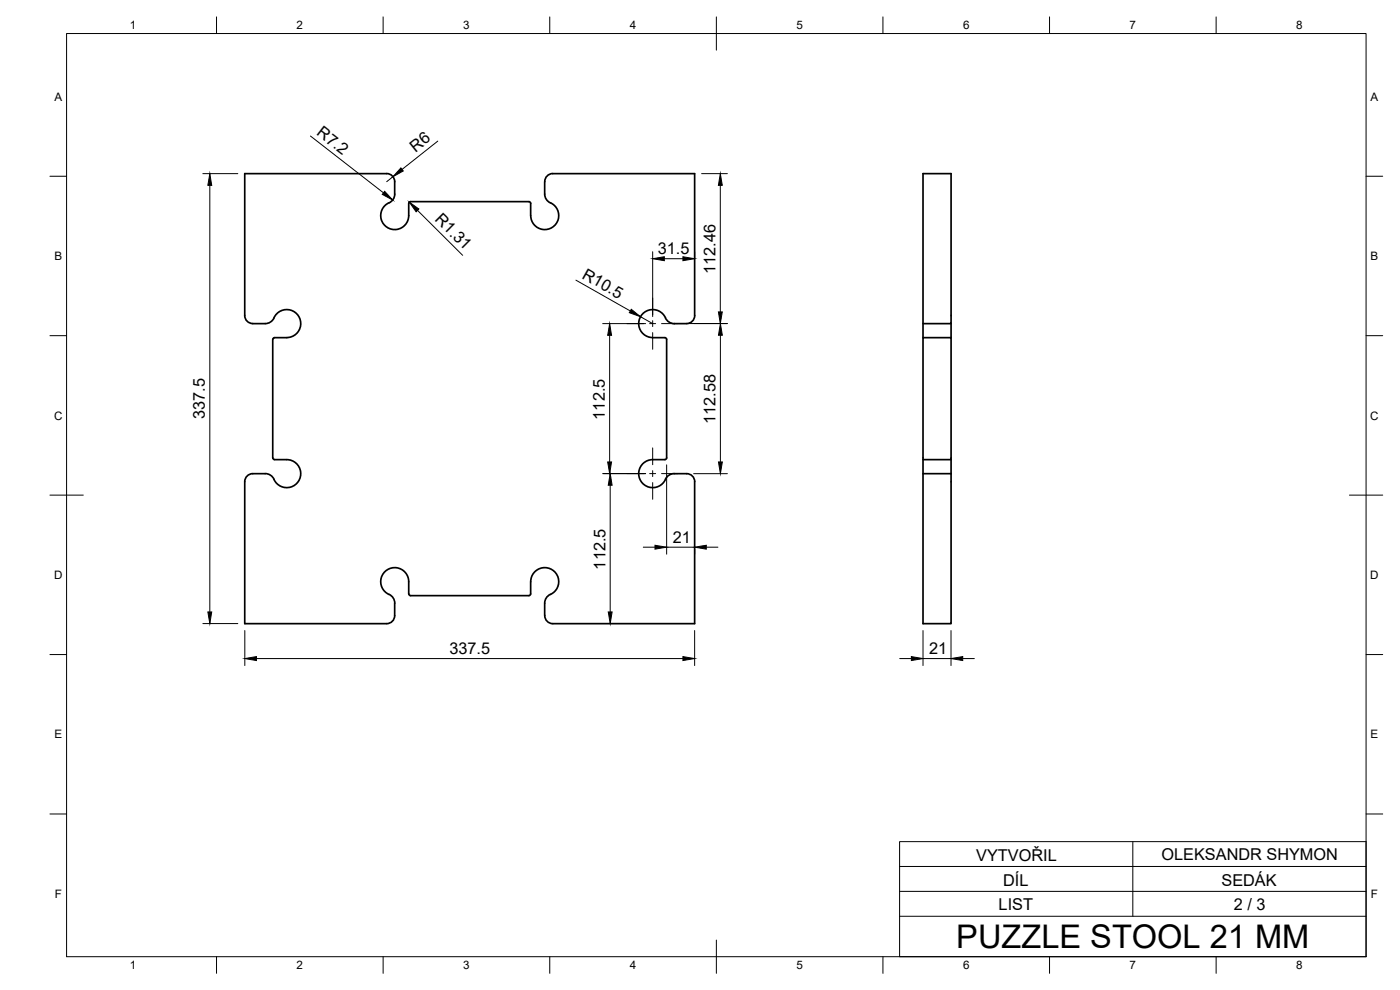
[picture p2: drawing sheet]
<svg xmlns="http://www.w3.org/2000/svg" width="420mm" height="297mm" viewBox="0 0 420 297" stroke-linecap="round" stroke-linejoin="round" font-family="sans-serif">
<!-- layer: Visible -->
<path d="M73.4 52.1h42.6a2.4 2.4 0 0 1 2.4 2.4v4.3l-.4 1-.8 .8a4.2 4.2 0 0 0-2.9 4.8 4.2 4.2 0 0 0 4.5 3.4 4.2 4.2 0 0 0 3.9-4.1v-3.7l.5-.5h35.5l.6 .5a8.7 8.7 0 0 0 .6 5.8 4.2 4.2 0 0 0 6.9 .4 4.2 4.2 0 0 0-2.1-6.6l-.8-.8-.4-1v-4.3a2.37 2.37 0 0 1 2.4-2.4h42.6v42.6a2.43 2.43 0 0 1-2.4 2.4l-4.3-.1-1-.4-.8-.7a4.2 4.2 0 0 0-4.9-3 4.2 4.2 0 0 0-3.4 4.6 4.2 4.2 0 0 0 4.2 3.8h3.6l.6 .5v35.6l-.6 .5a8.6 8.6 0 0 0-5.8 .6 4.2 4.2 0 0 0-.3 7 4.2 4.2 0 0 0 6.6-2.2l.8-.7 1-.4 4.3-.1a2.37 2.37 0 0 1 2.4 2.4v42.6h-42.6a2.44 2.44 0 0 1-2.4-2.4v-4.3l.4-1 .8-.8a4.2 4.2 0 0 0 2.9-4.8 4.2 4.2 0 0 0-4.5-3.5 4.2 4.2 0 0 0-3.8 4.2v3.7l-.6 .5h-35.5l-.5-.5a8.6 8.6 0 0 0-.6-5.8 4.2 4.2 0 0 0-7-.4 4.2 4.2 0 0 0 2.1 6.6l.8 .8 .4 1v4.3a2.4 2.4 0 0 1-2.4 2.4h-42.6v-42.6a2.4 2.4 0 0 1 2.4-2.4l4.4 .1 1 .4 .8 .7a4.2 4.2 0 0 0 4.8 3 4.2 4.2 0 0 0 3.4-4.5 4.2 4.2 0 0 0-4.2-3.9h-3.6l-.5-.5v-35.6l.5-.5a8.7 8.7 0 0 0 5.8-.6 4.2 4.2 0 0 0 .4-7 4.2 4.2 0 0 0-6.6 2.2l-.8 .7-1 .4-4.3 .1a2.4 2.4 0 0 1-2.5-2.4zM277 97.1h8.4v-45h-8.4v49.2M285.4 97.1v4.2M277 137.9h8.4v-36.6h-8.4v85.8h8.4v-45M285.4 137.9v4.2M277 142.1h8.4" fill="none" stroke="#000" stroke-width=".51"/>
<!-- layer: BORDER -->
<g fill="none" stroke="#000" stroke-width=".3">
<path d="M20 10.1h390v276.9h-390zM65 5.1v5M115 5.1v5M165 5.1v5M215 5.1v10M265 5.1v5M315 5.1v5M365 5.1v5M15 52.9h5M410 52.9h5M15 100.7h5M410 100.7h5"/>
<path d="M15 148.6h10M405 148.6h10M15 196.4h5M410 196.4h5M15 244.2h5M410 244.2h5M65 287v5M115 287v5M165 287v5M215 282.1v9.9M265 287v5M315 287v5"/>
<path d="M365 287v5"/>
</g>
<!-- layer: FD_Dimensions -->
<g fill="none" stroke="#000" stroke-width=".3">
<path d="M60.9 52.1h10.5M63 55.6v128M93.2 40.8l21.9 17.1M117.9 53l-1.8 1.5M131.4 42.3l-10.7 8.5M210.6 52.1h7.7M216.2 55.6v38M125.3 63.1l13.6 13.5M195.9 75.5v19.5M199.4 77.6h5.6M208.5 75.5v2M172.8 84.1l16.4 9.2"/>
<path d="M180.9 97.1h12.9M192.2 95l3.7 2.1M204.4 97.1h13.9M183 100.6v38M216.2 100.6v38M200.1 139.5v26.8M180.9 142.1h12.9M183.1 145.6v38M208.2 142.1h10.1M193.1 164.2h3.5M200.1 164.2h8.4M208.5 164.7v1.6"/>
<path d="M212 164.2h3.5M60.9 187.1h10.5M73.5 189.2v10.5M77 197.6h128M184.9 187.1h.3M208.5 189.2v10.5M270 197.6h3.5M277 197.6h8.4M277 189.2v10.5M285.4 189.2v10.5M288.9 197.6h3.5"/>
</g>
<g fill="#000" stroke="#000" stroke-width=".3">
<path d="M63 52.1l.5 3.5h-1.1zM115.4 57.4l2.5 2.6-3.2-1.7zM120.3 50.4l.7 .9-3.1 1.7zM216.2 52.1l.6 3.5h-1.2zM122.8 60.6l2.9 2.1-.8 .8zM195.9 77.6l3.5-.6v1.2zM205 77l3.5 .6-3.5 .6zM189.5 92.8l2.7 2.2-3.3-1.2zM215.6 93.6h1.2l-.6 3.5zM183 97.1l.5 3.5h-1.1zM216.2 97.1l.6 3.5h-1.2zM182.4 138.6h1.1l-.5 3.5z"/>
<path d="M215.6 138.6h1.2l-.6 3.5zM183.1 142.1l.6 3.5h-1.2zM196.6 163.6l3.5 .6-3.5 .6zM208.5 164.2l3.5-.6v1.2zM62.4 183.6h1.1l-.5 3.5zM73.5 197.6l3.5-.6v1.2zM182.5 183.6h1.2l-.6 3.5zM205 197l3.5 .6-3.5 .6zM273.5 197l3.5 .6-3.5 .6zM285.4 197.6l3.5-.6v1.2z"/>
</g>
<!-- layer: Smart Centers -->
<path d="M188.2 97.1h5M195 97.1h1.8M195.9 89.4v5M195.9 96.2v1.8M195.9 99.8v5M198.5 97.1h5.1M195.9 134.4v5M188.2 142.1h5M195 142.1h1.8M195.9 141.2v1.8M195.9 144.8v5M198.5 142.1h5.1" fill="none" stroke="#000" stroke-width=".3"/>
<!-- layer: Custom Tables -->
<path d="M270 252.5h140v34.5h-140zM270 260h140M340 252.5v22.4M270 274.9h140M270 267.4h140" fill="none" stroke="#000" stroke-width=".3"/>
<text font-size="9.8" x="287" y="284.5">PUZZLE STOOL 21 MM</text>
<g font-size="4.9">
<text x="94.8" y="40.3" transform="rotate(38 94.8 40.3)">R7.2</text>
<text x="124.7" y="45.8" transform="rotate(-39 124.7 45.8)">R6</text>
<text x="130.3" y="66" transform="rotate(45 130.3 66)">R1.31</text>
<text x="197.4" y="76.2">31.5</text>
<text x="174.4" y="83.3" transform="rotate(30 174.4 83.3)">R10.5</text>
<text x="214.7" y="82.2" transform="rotate(-90 214.7 82.2)">112.46</text>
<text x="61.5" y="125.7" transform="rotate(-90 61.5 125.7)">337.5</text>
<text x="181.5" y="125.9" transform="rotate(-90 181.5 125.9)">112.5</text>
<text x="214.7" y="127.2" transform="rotate(-90 214.7 127.2)">112.58</text>
<text x="201.9" y="162.8">21</text>
<text x="181.7" y="170.9" transform="rotate(-90 181.7 170.9)">112.5</text>
<text x="134.9" y="196.1">337.5</text>
<text x="278.9" y="196.2">21</text>
<text x="293" y="258.4">VYTVOŘIL</text>
<text x="348.6" y="258">OLEKSANDR SHYMON</text>
<text x="301.1" y="265.9">DÍL</text>
<text x="366.6" y="265.9">SEDÁK</text>
<text x="299.7" y="272.9">LIST</text>
<text x="370.3" y="272.9">2 / 3</text>
</g>
<g font-size="3.5">
<text x="39" y="8.8">1</text>
<text x="89" y="8.8">2</text>
<text x="139" y="8.8">3</text>
<text x="189" y="8.8">4</text>
<text x="239" y="8.8">5</text>
<text x="289" y="8.8">6</text>
<text x="339" y="8.8">7</text>
<text x="389" y="8.8">8</text>
<text x="16.3" y="30.2">A</text>
<text x="411.3" y="30.2">A</text>
<text x="16.3" y="78">B</text>
<text x="411.3" y="78">B</text>
<text x="16.2" y="125.9">C</text>
<text x="411.2" y="125.9">C</text>
<text x="16.2" y="173.7">D</text>
<text x="411.2" y="173.7">D</text>
<text x="16.3" y="221.6">E</text>
<text x="411.3" y="221.6">E</text>
<text x="16.4" y="269.4">F</text>
<text x="411.4" y="269.4">F</text>
<text x="39" y="290.8">1</text>
<text x="89" y="290.8">2</text>
<text x="139" y="290.8">3</text>
<text x="189" y="290.8">4</text>
<text x="239" y="290.8">5</text>
<text x="289" y="290.8">6</text>
<text x="339" y="290.8">7</text>
<text x="389" y="290.8">8</text>
</g>
</svg>
